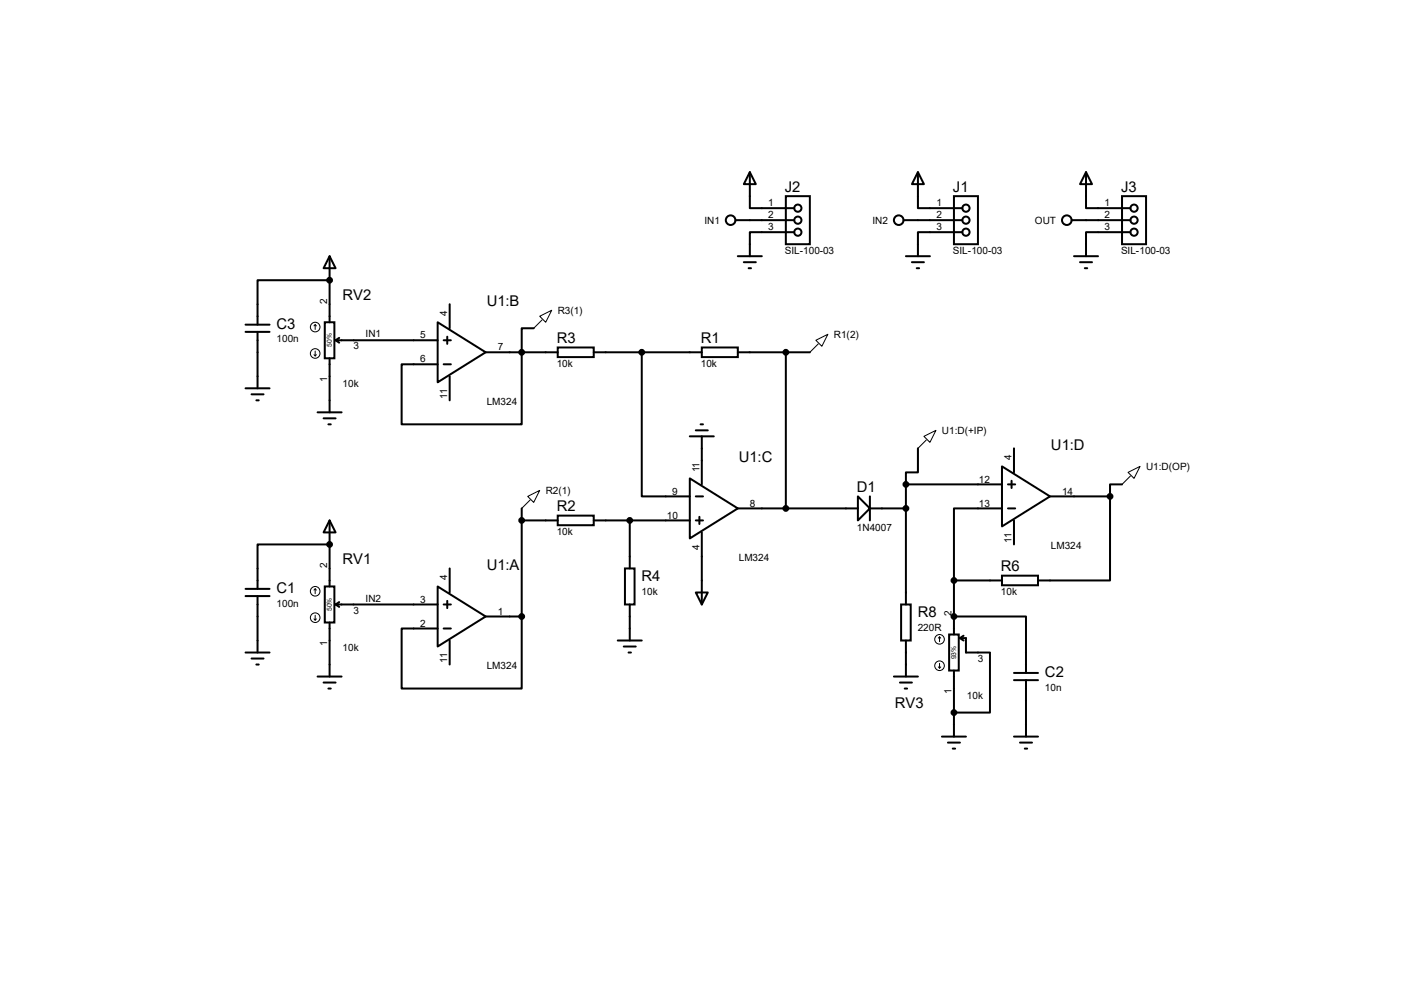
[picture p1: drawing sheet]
<svg xmlns="http://www.w3.org/2000/svg" width="297mm" height="210mm" viewBox="0 0 297 210" stroke-linecap="round" stroke-linejoin="round" font-family="sans-serif">
<g fill="none" stroke="#000" stroke-width=".42">
<path d="M158.6 36.4l1.3 2.5h-2.5zM158.6 36.4v7.6h9.4M194.2 36.4l1.3 2.5h-2.6zM194.2 36.4v7.6h9.4M229.7 36.4l1.3 2.5h-2.5zM229.7 36.4v7.6h9.4M69.7 54.2l1.3 2.5h-2.5zM69.7 59.3h-15.2v9.4M69.7 54.2v14M155.6 46.6h12.4M156.1 54.2h5.1M157.4 55.5h2.5"/>
<path d="M158.4 56.7h.5M166.2 41.5h5.1v10.1h-5.1zM168 49.1h-9.4v5.1M191.1 46.6h12.5M191.6 54.2h5.1M192.9 55.5h2.6M193.9 56.7h.5M201.8 41.5h5.1v10.1h-5.1zM203.6 49.1h-9.4v5.1M226.7 46.6h12.4M227.2 54.2h5.1M228.5 55.5h2.5"/>
<path d="M229.5 56.7h.5M237.4 41.5h5v10.1h-5zM239.1 49.1h-9.4v5.1M51.9 68.7h5.1M51.9 70.2h5.1M54.5 70.2v11.9M68.7 68.2h2v7.6h-2zM69.7 75.8v11.4M71 72h21.6M71 72l.8 .5M71.8 71.5l-.8 .5M92.6 68.2l10.1 6.3-10.1 6.4z"/>
<path d="M93.9 72h1.5M93.9 77h1.5M94.6 71.2v1.5M95.1 64.3v5.1M95.1 79.6v5.1M102.7 74.5h15.3M112.9 69.4h-2.5v20.3h-25.4v-12.7h7.6M118 73.5h7.6v2h-7.6zM125.6 74.5h22.9M135.8 74.5v30.5h10.1M148.5 73.5h7.6v2h-7.6zM156.1 74.5h15.2"/>
<path d="M166.2 74.5v33M51.9 82.1h5.1M53.2 83.4h2.6M54.2 84.7h.5M67.2 87.2h5.1M68.5 88.5h2.5M69.5 89.7h.5M145.9 92.3h5.1M147.2 91h2.5M148.2 89.7h.5M148.5 92.3v10.1M194.2 94.8v5.1h-2.6v2.5"/>
<path d="M212 98.6l10.1 6.4-10.1 6.3zM214.5 94.8v5.1M69.7 110.1l1.3 2.5h-2.5zM69.7 115.1h-15.2v9.4M69.7 110.1v13.9M110.4 110.1h7.6M110.4 107.5v22.9M118 109.1h7.6v2h-7.6zM125.6 110.1h20.3M133.2 110.1v10.1M145.9 101.2l10.2 6.3-10.2 6.4zM147.2 110.1h1.5"/>
<path d="M147.2 105h1.5M148 109.3v1.5M148.5 112.6v15.2M156.1 107.5h25.4M181.5 105l2.5 2.5-2.5 2.6zM184 107.5h7.6M184 105v5.1M191.6 102.4h20.4M191.6 102.4v25.4M212 107.5h-10.2v15.3M213.2 107.5h1.6M213.2 102.4h1.6"/>
<path d="M214 101.7v1.5M214.5 110.1v5M222.1 105h12.7M234.8 105v17.8h-15.2M237.4 102.4h-2.6v2.6M51.9 124.5h5.1M51.9 126.1h5.1M51.9 138h5.1M53.2 139.3h2.6M54.5 126.1v11.9M68.7 124h2v7.7h-2zM69.7 131.7v11.4"/>
<path d="M71 127.8h21.6M71 127.8l.8 .6M71.8 127.3l-.8 .5M92.6 124l10.1 6.4-10.1 6.3zM93.9 127.8h1.5M93.9 132.9h1.5M94.6 127.1v1.5M95.1 120.2v5.1M95.1 135.5v5M102.7 130.4h7.7M110.4 130.4v15.2h-25.4v-12.7h7.6M130.7 135.5h5.1"/>
<path d="M132 136.7h2.5M132.2 120.2h2v7.6h-2zM133 138h.5M133.2 127.8v7.7M147.2 125.3h2.5l-1.2 2.5zM190.6 127.8h2.1v7.7h-2.1zM191.6 135.5v7.6M200.8 134.2h2v7.6h-2zM201.8 130.4h15.2v11.9M201.8 122.8h10.2M201.8 122.8v11.4M203.1 135h1.2v3h5.1v12.7h-7.6"/>
<path d="M203.1 135l.7 .5M203.8 134.5l-.7 .5M212 121.8h7.6v2h-7.6zM54.2 140.5h.5M67.2 143.1h5.1M68.5 144.4h2.5M69.5 145.6h.5M189.1 143.1h5.1M190.4 144.4h2.5M191.4 145.6h.5M199.3 155.8h5M200.5 157.1h2.6"/>
<path d="M201.5 158.3h.6M201.8 141.8v14M214.5 155.8h5.1M214.5 142.3h5.1M214.5 143.8h5.1M215.8 157.1h2.5M216.8 158.3h.5M217 143.8v12"/>
<circle cx="154.6" cy="46.6" r="1.02"/>
<circle cx="168.8" cy="46.6" r=".76"/>
<circle cx="168.8" cy="44" r=".76"/>
<circle cx="168.8" cy="49.1" r=".76"/>
<circle cx="190.1" cy="46.6" r="1.02"/>
<circle cx="204.3" cy="49.1" r=".76"/>
<circle cx="204.3" cy="46.6" r=".76"/>
<circle cx="204.3" cy="44" r=".76"/>
<circle cx="225.7" cy="46.6" r="1.02"/>
<circle cx="239.9" cy="49.1" r=".76"/>
<circle cx="239.9" cy="44" r=".76"/>
<circle cx="239.9" cy="46.6" r=".76"/>
</g>
<g fill="#000">
<circle cx="69.7" cy="59.3" r=".21"/>
<circle cx="69.7" cy="115.1" r=".21"/>
<circle cx="201.8" cy="130.4" r=".21"/>
</g>
<g fill="none" stroke="#000" stroke-width=".21">
<path d="M66.4 75l.3 .3M66.7 68.7l-.3 .2M66.7 68.7l.2 .2M66.7 68.7v1M66.7 74.3v1M66.9 75l-.2 .3M114.2 66.9l2.5-1.3-1.3 2.6zM114.7 67.6l-1.8 1.8M172.6 72l2.5-1.3-1.2 2.5zM173.1 72.7l-1.8 1.8M195.5 92.3l2.5-1.3-1.3 2.6zM196 93l-1.8 1.8"/>
<path d="M238.6 99.9l2.6-1.3-1.3 2.6zM111.6 105l2.6-1.3-1.3 2.6zM112.1 105.7l-1.7 1.8M239.1 100.7l-1.7 1.7M66.4 130.9l.3 .2M66.7 124.5v1.1M66.7 130.1v1M66.7 124.5l-.3 .3M66.7 124.5l.2 .3M66.9 130.9l-.2 .2M198.8 134.7l-.3 .3M198.8 134.7l.2 .3"/>
<path d="M198.8 134.7v1M198.5 141.1l.3 .2M198.8 140.3v1M199 141.1l-.2 .2"/>
<circle cx="66.7" cy="69.2" r="1.02"/>
<circle cx="66.7" cy="74.8" r="1.02"/>
<circle cx="66.7" cy="130.6" r="1.02"/>
<circle cx="66.7" cy="125.1" r="1.02"/>
<circle cx="198.8" cy="135.2" r="1.02"/>
<circle cx="198.8" cy="140.8" r="1.02"/>
</g>
<g fill="#000" stroke="#000" stroke-width=".42">
<circle cx="69.7" cy="59.3" r=".51"/>
<circle cx="110.4" cy="74.5" r=".51"/>
<circle cx="135.8" cy="74.5" r=".51"/>
<circle cx="166.2" cy="74.5" r=".51"/>
<circle cx="69.7" cy="115.1" r=".51"/>
<circle cx="110.4" cy="110.1" r=".51"/>
<circle cx="133.2" cy="110.1" r=".51"/>
<circle cx="166.2" cy="107.5" r=".51"/>
<circle cx="191.6" cy="107.5" r=".51"/>
<circle cx="191.6" cy="102.4" r=".51"/>
<circle cx="234.8" cy="105" r=".51"/>
<circle cx="110.4" cy="130.4" r=".51"/>
<circle cx="201.8" cy="122.8" r=".51"/>
<circle cx="201.8" cy="130.4" r=".51"/>
<circle cx="201.8" cy="150.7" r=".51"/>
</g>
<g font-size="3.1">
<text x="166" y="40.6">J2</text>
<text x="201.6" y="40.6">J1</text>
<text x="237.2" y="40.6">J3</text>
<text x="72.5" y="63.5">RV2</text>
<text x="103" y="64.7">U1:B</text>
<text x="58.5" y="69.5">C3</text>
<text x="117.8" y="72.6">R3</text>
<text x="148.3" y="72.6">R1</text>
<text x="222.3" y="95.2">U1:D</text>
<text x="156.3" y="97.7">U1:C</text>
<text x="181.3" y="104.1">D1</text>
<text x="117.8" y="108.2">R2</text>
<text x="72.5" y="119.3">RV1</text>
<text x="58.5" y="125.4">C1</text>
<text x="103" y="120.6">U1:A</text>
<text x="135.7" y="122.9">R4</text>
<text x="211.8" y="120.9">R6</text>
<text x="194.1" y="130.5">R8</text>
<text x="221.1" y="143.2">C2</text>
<text x="189.3" y="149.8">RV3</text>
</g>
<g font-size="2.1">
<text x="149" y="47.3">IN1</text>
<text x="162.5" y="43.6">1</text>
<text x="162.5" y="46.2">2</text>
<text x="184.6" y="47.3">IN2</text>
<text x="198.1" y="43.6">1</text>
<text x="198.1" y="46.2">2</text>
<text x="218.9" y="47.3">OUT</text>
<text x="233.6" y="43.6">1</text>
<text x="233.6" y="46.2">2</text>
<text x="162.5" y="48.7">3</text>
<text x="166" y="53.8">SIL-100-03</text>
<text x="198.1" y="48.7">3</text>
<text x="201.6" y="53.8">SIL-100-03</text>
<text x="233.6" y="48.7">3</text>
<text x="237.2" y="53.8">SIL-100-03</text>
<text x="69.2" y="64.3" transform="rotate(-90 69.2 64.3)">2</text>
<text x="77.3" y="71.4">IN1</text>
<text x="88.9" y="71.6">5</text>
<text x="94.6" y="66.9" transform="rotate(-90 94.6 66.9)">4</text>
<text x="118" y="66.4">R3(1)</text>
<text x="176.4" y="71.5">R1(2)</text>
<text x="58.5" y="72.4">100n</text>
<text x="74.8" y="73.9">3</text>
<text x="88.9" y="76.7">6</text>
<text x="105.3" y="74.1">7</text>
<text x="117.8" y="77.7">10k</text>
<text x="148.3" y="77.7">10k</text>
<text x="69.2" y="80.8" transform="rotate(-90 69.2 80.8)">1</text>
<text x="72.5" y="81.7">10k</text>
<text x="94.6" y="84.3" transform="rotate(-90 94.6 84.3)">11</text>
<text x="103" y="85.6">LM324</text>
<text x="199.3" y="91.8">U1:D(+IP)</text>
<text x="148" y="99.9" transform="rotate(-90 148 99.9)">11</text>
<text x="214" y="97.4" transform="rotate(-90 214 97.4)">4</text>
<text x="242.4" y="99.4">U1:D(OP)</text>
<text x="115.4" y="104.5">R2(1)</text>
<text x="142.2" y="104.6">9</text>
<text x="158.6" y="107.1">8</text>
<text x="207.1" y="102.1">12</text>
<text x="207.1" y="107.1">13</text>
<text x="224.7" y="104.6">14</text>
<text x="117.8" y="113.2">10k</text>
<text x="141.1" y="109.7">10</text>
<text x="181.3" y="112.2">1N4007</text>
<text x="148" y="116.3" transform="rotate(-90 148 116.3)">4</text>
<text x="156.3" y="118.6">LM324</text>
<text x="214" y="114.8" transform="rotate(-90 214 114.8)">11</text>
<text x="222.3" y="116">LM324</text>
<text x="69.2" y="120.2" transform="rotate(-90 69.2 120.2)">2</text>
<text x="94.6" y="122.8" transform="rotate(-90 94.6 122.8)">4</text>
<text x="135.7" y="125.8">10k</text>
<text x="211.8" y="125.9">10k</text>
<text x="58.5" y="128.3">100n</text>
<text x="74.8" y="129.8">3</text>
<text x="77.3" y="127.3">IN2</text>
<text x="88.9" y="127.5">3</text>
<text x="105.3" y="130">1</text>
<text x="201.3" y="130.4" transform="rotate(-90 201.3 130.4)">2</text>
<text x="69.2" y="136.7" transform="rotate(-90 69.2 136.7)">1</text>
<text x="72.5" y="137.6">10k</text>
<text x="88.9" y="132.5">2</text>
<text x="194.1" y="133.4">220R</text>
<text x="94.6" y="140.2" transform="rotate(-90 94.6 140.2)">11</text>
<text x="103" y="141.4">LM324</text>
<text x="206.9" y="140">3</text>
<text x="201.3" y="146.8" transform="rotate(-90 201.3 146.8)">1</text>
<text x="204.6" y="147.8">10k</text>
<text x="221.1" y="146.1">10n</text>
</g>
<g font-size="1.4">
<text x="70.2" y="73.4" transform="rotate(-90 70.2 73.4)">50%</text>
<text x="70.2" y="129.3" transform="rotate(-90 70.2 129.3)">50%</text>
<text x="202.3" y="139.4" transform="rotate(-90 202.3 139.4)">93%</text>
</g>
</svg>
